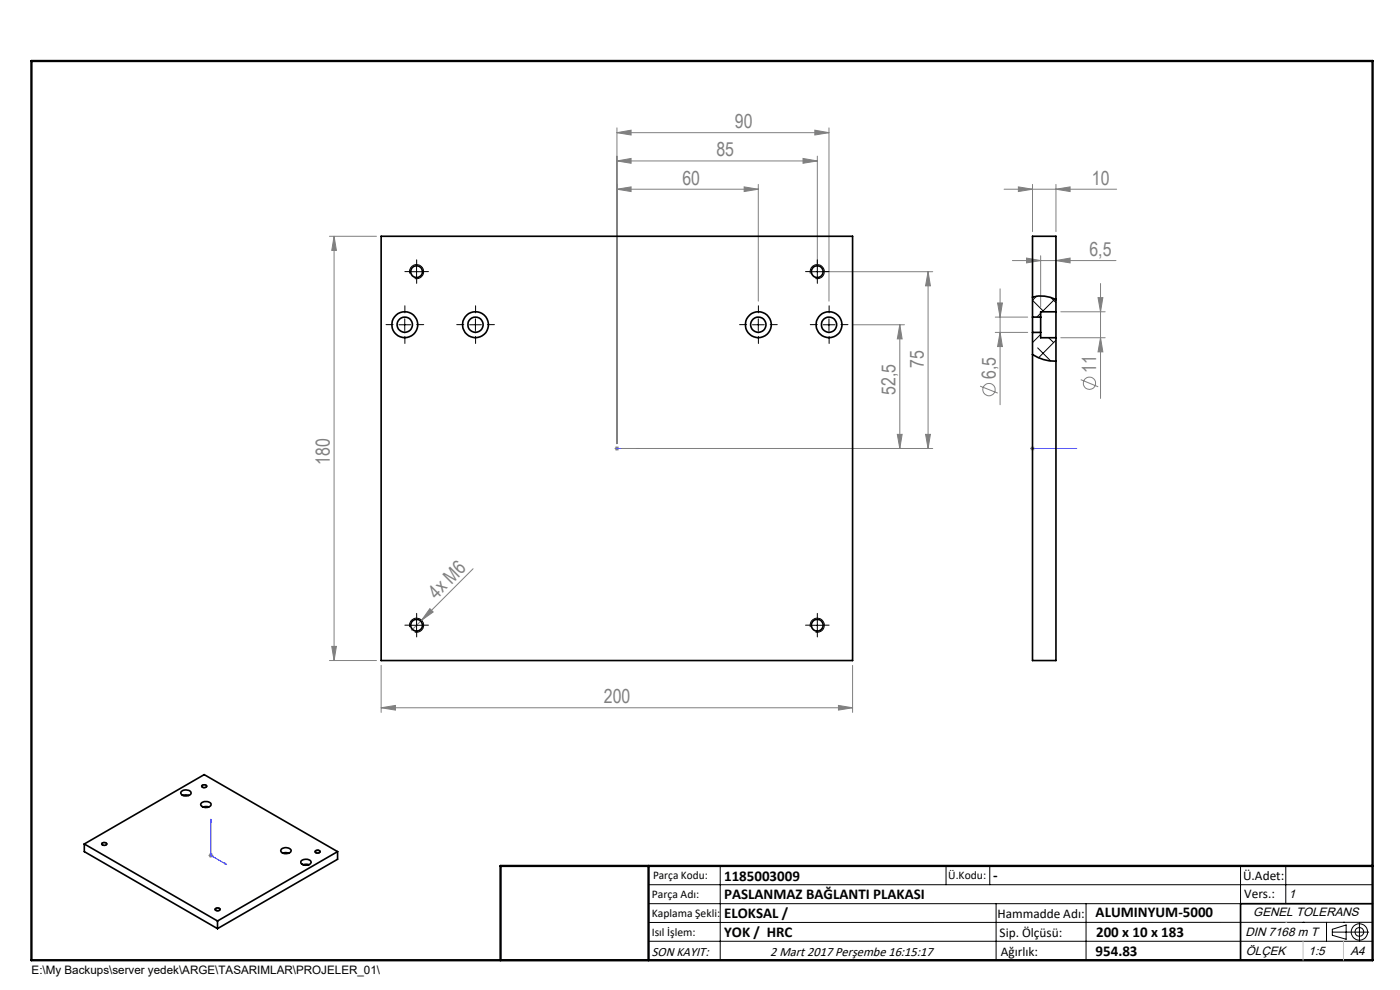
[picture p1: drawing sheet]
<svg xmlns="http://www.w3.org/2000/svg" width="297mm" height="210mm" viewBox="0 0 297 210" stroke-linecap="round" stroke-linejoin="round" font-family="sans-serif">
<g fill="none" stroke="#808080" stroke-width=".21">
<path d="M130.9 34.1l3-.5v1zM130.9 28.1l3-.5v1zM130.9 27.1v67M130.9 34.1h42.5M130.9 28.1h45M157.9 39.6l3 .5-3 .5zM160.9 39.1v24.8M170.4 33.6l3 .5-3 .5zM172.9 27.6l3 .5-3 .5zM173.4 33.1v23.5M175.9 27.1v36.8M216 39.6l3 .5-3 .5z"/>
<path d="M219 39.1v10M224 39.1v10M69.9 50.1h10M70.9 50.1l.5 3h-1zM70.9 50.1v90M130.9 40.1l3-.5v1zM130.9 40.1h30M174.4 57.6h23.5M196.9 57.6l.5 3h-1zM196.9 57.6v37.5M213 40.1h23.9M214.8 55.3h21.9"/>
<path d="M217.8 54.7l3 .6-3 .5zM220.8 54.2v10.9M224 40.1l3-.5v1zM224 55.3l3-.6v1.1zM180.9 68.9h11M190.9 68.9l.5 3h-1zM190.9 68.9v26.2M211.1 67.3h6.9M211.1 70.5h6.9M211.6 64.3h1.1l-.5 3zM212.2 61.3v24.6M212.2 70.5l.5 3h-1.1z"/>
<path d="M225 71.6h9.5M225 66.1h9.5M232.9 63.1h1.1l-.5 3zM233.5 71.6l.5 3h-1.1zM233.5 60.1v24.4M130.4 95.1h1M130.5 94.8l.7 .7M130.9 94.6v1M131.2 94.8l-.7 .7M131.9 95.1h66M190.4 92.1h1l-.5 3zM196.4 92.1h1l-.5 3z"/>
<path d="M207.9 81.9l3.8 1.5M218.5 95.1h1M218.7 94.8l.7 .7M219 94.6v1M219.4 94.8l-.7 .7M229.3 80.5l3.7 1.5M70.4 137.1h1l-.5 3zM89.4 131.6l-2.1 2.1M91.2 129.1l.7 .7-2.5 1.8zM100.4 120.6l-11 11M69.9 140.1h10M80.9 150.1l3-.5v1z"/>
<path d="M80.9 141.1v10M80.9 150.1h100M177.9 149.6l3 .5-3 .5zM180.9 141.1v10M44.2 181.5h1.1M44.4 181.1l.7 .7M44.7 181v1M45.1 181.1l-.7 .7"/>
<circle cx="209.8" cy="82.7" r="1.31"/>
<circle cx="231.1" cy="81.3" r="1.3"/>
</g>
<g fill="none" stroke="#000" stroke-width=".21">
<path d="M86.9 58a1.5 1.5 0 0 1 1.3-1.9 1.5 1.5 0 0 1 1.7 1.7 1.5 1.5 0 0 1-1.9 1.3M87.1 57.6h2.5M88.4 56.4v2.5M171.9 58a1.51 1.51 0 0 1 1.3-1.9 1.51 1.51 0 0 1 1.7 1.6 1.51 1.51 0 0 1-1.9 1.4M172.1 57.6h2.5M173.4 56.4v2.5M84.6 68.9h2.5M85.9 67.6v2.5M99.6 68.9h2.5M100.9 67.6v2.5M159.6 68.9h2.5M160.9 67.6v2.5"/>
<path d="M174.6 68.9h2.5M175.9 67.6v2.5M86.9 133a1.5 1.5 0 0 1 1.3-1.9 1.5 1.5 0 0 1 1.7 1.7 1.5 1.5 0 0 1-1.9 1.3M87.1 132.6h2.5M88.4 131.4v2.5M171.9 133a1.51 1.51 0 0 1 1.3-1.9 1.51 1.51 0 0 1 1.7 1.6 1.51 1.51 0 0 1-1.9 1.4M172.1 132.6h2.5M173.4 131.4v2.5M21.6 178.8l.6-.1a.38 .38 0 0 1 .5 .3 .38 .38 0 0 1-.5 .3l-.6-.1zM42.8 166.6l.6-.2a.39 .39 0 0 1 .5 .4 .39 .39 0 0 1-.6 .3l-.4-.1-.2-.2zM45.6 192.8a.69 .69 0 0 1 1.1 .2 .66 .66 0 0 1-.6 .3 .66 .66 0 0 1-.5-.5zM66.9 180.5a.59 .59 0 0 1 .6-.2 .59 .59 0 0 1 .4 .5 .63 .63 0 0 1-.6 .2 .63 .63 0 0 1-.5-.5z"/>
<path d="M137.6 187.7h153.6M137.6 191.7h153.6M137.6 199.7h153.6M152.8 183.7v20M200.7 183.7v4M210 183.7v4M211.3 191.7v12M230.4 191.7v12M263.2 183.7v20M272.8 183.7v8M276.4 195.6h.1M281.4 195.6v4.1"/>
<path d="M282.6 197.7h7.8M282.6 197.1l3-.9v3l-3-.8zM285 195.6h.1M288.4 195.8v3.8M291.2 195.6l-153.6 .1"/>
<circle cx="288.4" cy="197.7" r="1.74"/>
<circle cx="288.4" cy="197.7" r=".93"/>
</g>
<path d="M130.7 95.1h.3zM130.9 95.1h.1M130.9 95.1h4.7M135.6 95.1h-.5h.5M218.9 95.1h.2zM219 95.1h.1M219 95.1h9.4M228.4 95.1h-.4h.4M44.7 173.8l.1 .4-.1-.1zM44.7 173.8v7.7l3.4 1.9M47.7 183.1l.4 .3-.4-.1z" fill="none" stroke="#00f" stroke-width=".21"/>
<path d="M291.2 191.7h-28v12M106.2 203.7h185" fill="none" stroke="#000" stroke-width=".35"/>
<path d="M6.7 12.9h284.5v190.8h-284.5zM137.6 183.7v20M291.2 183.7h-185v20" fill="none" stroke="#000" stroke-width=".5"/>
<path d="M272.8 195.6h.1M276.4 199.7v4M285 199.7v4" fill="none" stroke="#c0c0c0" stroke-width=".21"/>
<g fill="none" stroke="#000" stroke-width=".21" stroke-dasharray="15.2 1.3 1.3 1.3">
<path d="M87.1 57.6h-1.2M88.4 56.4v-1.3M88.4 58.9v1.2M89.6 57.6h1.3M172.1 57.6h-1.2M173.4 56.4v-1.3M173.4 58.9v1.2M174.6 57.6h1.3M83.4 68.9h-1.5M85.9 66.4v-1.5M85.9 71.4v1.5M88.4 68.9h1.5"/>
<path d="M98.4 68.9h-1.5M100.9 66.4v-1.5M100.9 71.4v1.5M103.4 68.9h1.5M158.4 68.9h-1.5M160.9 66.4v-1.5M160.9 71.4v1.5M163.4 68.9h1.5M173.4 68.9h-1.5M175.9 66.4v-1.5M175.9 71.4v1.5M178.4 68.9h1.5"/>
<path d="M87.1 132.6h-1.2M88.4 131.4v-1.3M88.4 133.9v1.2M89.6 132.6h1.3M172.1 132.6h-1.2M173.4 131.4v-1.3M173.4 133.9v1.2M174.6 132.6h1.3"/>
</g>
<g fill="#00f">
<path d="M47.7 183.1l.4 .3-.4-.1zM44.7 173.8l.1 .4-.1-.1zM135.1 95.1h.5zM130.7 95.1h.3z"/>
<path d="M218.9 95.1h.2zM228 95.1h.4z"/>
</g>
<g fill="#808080">
<path d="M91.2 129.1l.7 .7-2.5 1.8z"/>
<path d="M224 40.1l3-.5v1zM216 39.6l3 .5-3 .5zM224 55.3l3-.6v1.1zM217.8 54.7l3 .6-3 .5z"/>
<path d="M130.9 34.1l3-.5v1zM170.4 33.6l3 .5-3 .5zM130.9 40.1l3-.5v1zM157.9 39.6l3 .5-3 .5zM130.9 28.1l3-.5v1zM172.9 27.6l3 .5-3 .5z"/>
<path d="M233.5 71.6l.5 3h-1.1zM232.9 63.1h1.1l-.5 3z"/>
<path d="M190.4 92.1h1l-.5 3zM190.9 68.9l.5 3h-1z"/>
<path d="M211.6 64.3h1.1l-.5 3zM212.2 70.5l.5 3h-1.1z"/>
<path d="M196.9 57.6l.5 3h-1zM196.4 92.1h1l-.5 3zM70.9 50.1l.5 3h-1zM70.4 137.1h1l-.5 3z"/>
<path d="M80.9 150.1l3-.5v1zM177.9 149.6l3 .5-3 .5z"/>
</g>
<g fill="none" stroke="#000" stroke-width=".35">
<path d="M80.9 50.1h100v90h-100zM219 63a7 7 0 0 1 5 .5M219 75.2a8.7 8.7 0 0 0 5 1.4M219 67.3v3.2M219 70.5v69.6h5v-68.5M219 70.5h1.8M219 67.3h1.8M220.8 67.3v3.2M220.8 70.5v1.1h3.2M224 66.1v5.5M224 66.1v-16h-5v17.2M224 66.1h-3.2v1.2"/>
<path d="M17.9 179v1.6l28.2 16.4M17.9 179l28.2 16.4M17.9 179l25.4-14.7 28.3 16.3M21.7 178.8h.1a.41 .41 0 0 1 .5-.1 .41 .41 0 0 1 .2 .5 .46 .46 0 0 1-.5 .1 .46 .46 0 0 1-.3-.5zM38.5 167.9a1.41 1.41 0 0 1 2 .3 1.21 1.21 0 0 1-1.1 .6 1.21 1.21 0 0 1-1.1-.7zM38.8 168.7h1.2M42.8 170.2a1.37 1.37 0 0 1 2 .4 1.2 1.2 0 0 1-1.1 .7 1.2 1.2 0 0 1-1.1-.7zM42.9 166.6a.5 .5 0 0 1 .5-.1 .5 .5 0 0 1 .4 .4 .47 .47 0 0 1-.6 .2 .47 .47 0 0 1-.3-.5zM43.1 171.2h1.2M45.8 192.7l.1-.1a.43 .43 0 0 1 .5 0 .43 .43 0 0 1 .2 .4l-.3 .2a.36 .36 0 0 1-.4 0 .36 .36 0 0 1-.1-.5zM46.1 195.4v1.6M59.7 180.1a1.45 1.45 0 0 1 2.1 .3 1.28 1.28 0 0 1-2.3 .1z"/>
<path d="M60 181h1.3M63.9 182.6l.2-.1a1.26 1.26 0 0 1 1.9 .5 1.29 1.29 0 0 1-2.2-.1zM64.3 183.4h1.2M66.9 180.6a.51 .51 0 0 1 .5-.3 .51 .51 0 0 1 .4 .5h-.1a.52 .52 0 0 1-.8-.2zM71.6 180.6l-25.5 14.8M71.6 180.6v1.7l-25.5 14.7"/>
<circle cx="88.4" cy="57.6" r="1.25"/>
<circle cx="173.4" cy="57.6" r="1.25"/>
<circle cx="85.9" cy="68.9" r="1.63"/>
<circle cx="85.9" cy="68.9" r="2.75"/>
<circle cx="100.9" cy="68.9" r="1.63"/>
<circle cx="100.9" cy="68.9" r="2.75"/>
<circle cx="160.9" cy="68.9" r="1.63"/>
<circle cx="160.9" cy="68.9" r="2.75"/>
<circle cx="175.9" cy="68.9" r="1.63"/>
<circle cx="175.9" cy="68.9" r="2.75"/>
<circle cx="88.4" cy="132.6" r="1.25"/>
<circle cx="173.4" cy="132.6" r="1.25"/>
</g>
<path d="M219.9 62.8l-.9 .9 2.3 2.2M220.1 73.8l2.8 2.8M220.8 70.9l-1.8 1.8M220.8 66.5l-.8 .8M222.5 71.6l1 1.1M222.9 63.1l1.1 1.1M223.8 63.4l-2.7 2.7M224 72.2l-3.7 3.7" fill="none" stroke="#000" stroke-width=".21"/>
<g font-size="4.1" fill="#808080">
<text x="155.9" y="27.2">90</text>
<text x="152" y="33.2">85</text>
<text x="144.8" y="39.2">60</text>
<text x="231.6" y="39.2">10</text>
<text x="231.1" y="54.3">6,5</text>
<text x="196" y="78" transform="rotate(-90 196 78)">75</text>
<text x="190" y="83.7" transform="rotate(-90 190 83.7)">52,5</text>
<text x="211.2" y="80.5" transform="rotate(-90 211.2 80.5)">6,5</text>
<text x="232.5" y="79.1" transform="rotate(-90 232.5 79.1)">11</text>
<text x="70" y="98.6" transform="rotate(-90 70 98.6)">180</text>
<text x="92.6" y="127.2" transform="rotate(-45 92.6 127.2)">4x M6</text>
<text x="128.1" y="149.2">200</text>
</g>
<g font-size="3.2">
<text x="153.6" y="186.8">1185003009</text>
<text x="153.6" y="190.8">PASLANMAZ BAĞLANTI PLAKASI</text>
<text x="210.7" y="186.6">-</text>
<text x="153.6" y="194.8">ELOKSAL /</text>
<text x="232.4" y="194.5">ALUMINYUM-5000</text>
<text x="153.6" y="198.8">YOK / HRC</text>
<text x="232.4" y="202.8">954.83</text>
<text x="232.5" y="198.8">200 x 10 x 183</text>
</g>
<g font-size="2.8">
<text x="263.7" y="186.7">Ü.Adet:</text>
<text x="263.9" y="190.5">Vers.:</text>
<text x="211.6" y="194.8">Hammadde Adı:</text>
<text x="138.3" y="202.8">SON KAYIT:</text>
<text x="163.4" y="202.8">2 Mart 2017 Perşembe 16:15:17</text>
<text x="212.1" y="198.7">Sip. Ölçüsü:</text>
<text x="212.3" y="202.7">Ağırlık:</text>
</g>
<g font-size="2.6">
<text x="273.4" y="190.4">1</text>
<text x="265.9" y="194.4">GENEL TOLERANS</text>
<text x="264.2" y="198.5">DIN 7168 m T</text>
<text x="264.3" y="202.6">ÖLÇEK</text>
<text x="277.6" y="202.6">1:5</text>
<text x="286.5" y="202.6">A4</text>
</g>
<g font-size="2.5">
<text x="138.3" y="190.5">Parça Adı:</text>
<text x="138.5" y="186.5">Parça Kodu:</text>
<text x="201.2" y="186.5">Ü.Kodu:</text>
<text x="138.3" y="194.5">Kaplama Şekli:</text>
<text x="138.3" y="198.6">Isıl İşlem:</text>
<text x="6.7" y="206.7">E:\My Backups\server yedek\ARGE\TASARIMLAR\PROJELER_01\</text>
</g>
</svg>
